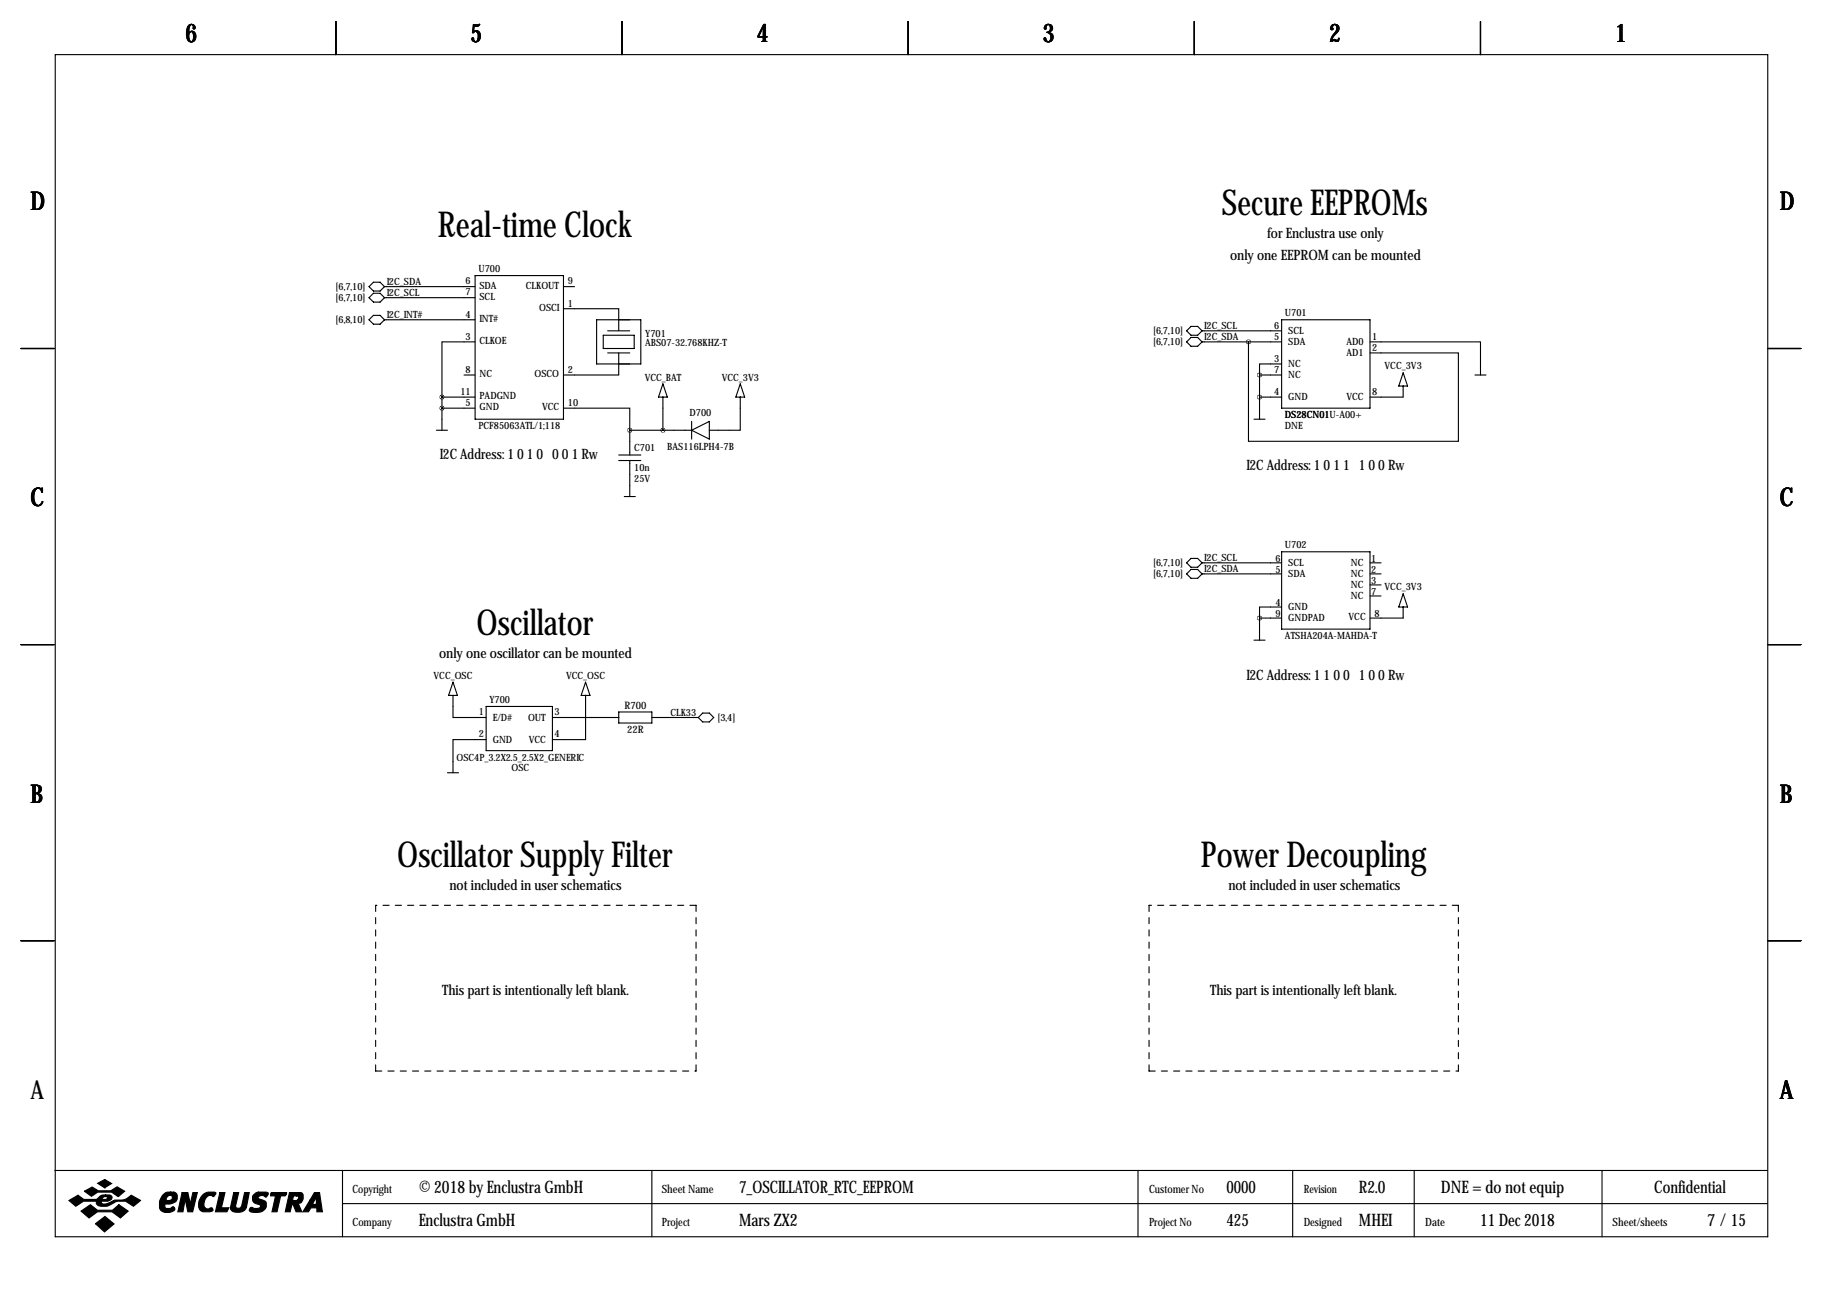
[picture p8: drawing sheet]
<svg xmlns="http://www.w3.org/2000/svg" width="419mm" height="297mm" viewBox="0 0 419 297" stroke-linecap="round" stroke-linejoin="round" font-family="sans-serif">
<g fill="none" stroke="#000" stroke-width=".25">
<path d="M12.7 12.6h393.7v271.7h-393.7zM77.2 4.9v7.7M143 4.9v7.7M208.8 4.9v7.7M274.6 4.9v7.7M340.4 4.9v7.7M84.8 73.5l1.1-1h1.5l1 1-1 1h-1.5zM84.8 65.9l1.1-1h1.5l1 1-1 1h-1.5zM85.9 67.4h1.5l1 1-1 1.1h-1.5l-1.1-1.1zM88.4 73.5h20.8M88.4 65.9h20.8M88.4 68.4h20.8"/>
<path d="M109.2 78.6h-7.6v12.7M109.2 63.4h20.3v33h-20.3zM129.5 71h12.7v5.1M129.5 65.9h2.6M137.2 73.5h10.1v10.2h-10.1zM138.7 77.1h7.1v3h-7.1zM139.7 76.1h5.1M273.8 75h1.5l1.1 1.1-1.1 1h-1.5l-1-1zM273.8 77.6h1.5l1.1 1-1.1 1h-1.5l-1-1zM276.4 76.1h18.2M276.4 78.6h18.2M287 78.6v22.9h48.3v-20.4h-20.3"/>
<path d="M294.6 73.5h20.4v20.3h-20.4zM315 78.6h25.4v7.6M4.8 80.1h7.6M100.3 98.9h2.6M101.6 93.8h7.6M101.6 91.3h7.6M101.6 91.3v7.6M106.7 86.2h2.5M129.5 93.8h15.3v5.1M139.7 81.1h5.1M142.2 81.1v5.1h-12.7M144.8 98.9h14.2"/>
<path d="M144.8 98.9v5.7M152.4 88.3l1 3h-2zM152.4 91.3v7.6M159 96.9v4.1M159 98.9l4.1-2v4.1zM170.2 91.3v7.6h-7.1M170.2 88.3l1 3h-2zM288.3 96.4h2.5M289.6 86.2h5M289.6 91.3h5M289.6 86.2v10.2M294.6 83.7h-5v2.5"/>
<path d="M322.6 88.8v2.5h-7.6M322.6 85.7l1 3.1h-2zM339.1 86.2h2.5M406.4 80.1h7.6M142.2 104.6h5.1M142.2 105.9h5.1M143.5 114.2h2.5M144.8 105.9v8.3M273.8 128.4h1.5l1.1 1-1.1 1h-1.5l-1-1zM273.8 130.9h1.5l1.1 1-1.1 1.1h-1.5l-1-1.1zM276.4 129.4h18.2M276.4 131.9h18.2"/>
<path d="M294.6 139.6h-5v2.5M294.6 126.9h20.4v17.7h-20.4zM315 129.4h2.5M315 131.9h2.5M315 134.5h2.5M315 137h2.5M322.6 136.5l1 3.1h-2zM322.6 139.6v2.5h-7.6M4.8 148.2h7.6M104.1 159.9v5.1h7.7M104.1 156.8l1.1 3.1h-2.1zM134.6 159.9v10.1h-7.6"/>
<path d="M134.6 156.8l1 3.1h-2zM288.3 147.2h2.5M289.6 142.1h5M289.6 142.1v5.1M406.4 148.2h7.6M102.9 177.7h2.5M111.8 170h-7.7v7.7M111.8 162.4h15.2v10.2h-15.2zM127 165h15.2M142.2 163.7h7.7v2.5h-7.7zM149.9 165h10.6M161.5 163.9h1.6l1 1.1-1 1h-1.6l-1-1z"/>
<path d="M4.8 216.3h7.6M406.4 216.3h7.6M12.6 269.1h393.7M78.7 269.1v15.2M78.7 276.7h327.6M149.9 269.1v15.2M261.6 269.1v15.2M297.2 269.1v15.2M325.1 269.1v15.2M368.3 269.1v15.2"/>
</g>
<g fill="#000" stroke="#000" stroke-width=".25">
<path d="M15.8 276l2.1-1.2 1.4 1h2.8l.3-.2a1.77 1.77 0 0 1 1.9-.9v.4l-.6 .2-.2 .5h.9l.3-.6-.4-.1v-.4h.9a.59 .59 0 0 1 .6 .7l-.2 .4-.8 .4h-1.4l-.1 .1 .1 .4a3.2 3.2 0 0 0 2.7-.7l.3-.1a4 4 0 0 0 3.8-1.1l2.1 1.2-1.6 1.3a4 4 0 0 0-5.5-.2 2.66 2.66 0 0 1-2.9-.2l-.1-.7h-3l-1.8 1.1zM19.4 273.9l1.8-1 1.4 .9h2.9l1.4-.9 1.8 1-1.5 1.2-1.5-1h-3.2l-1.5 .9zM22.5 272l1.6-.8 1.6 .9-1.6 1zM18.6 278.4l2.2-1.4 1.6 1.2h3.5l1.4-1.2 2.2 1.4-1.8 1.6-1.9-1.4h-3.4l-1.9 1.4zM37.4 274.7a1.75 1.75 0 0 1 1.8-.6v.7a.82 .82 0 0 0-.8 1.2h.6a.6 .6 0 0 0 .6-.5 .6 .6 0 0 0-.4-.7v-.7h.8l.5 .3a1.61 1.61 0 0 1 0 1.7 1.61 1.61 0 0 1-1.5 .7h-1v.9l.2 .1h.9l.7-.4 .4 .4a1.06 1.06 0 0 1-1.3 1 1.82 1.82 0 0 1-2.2-1.1 3.5 3.5 0 0 1 .7-3zM41.9 274.2h1.3l.5 2.6 .6-2.6h1.1l-1.1 4.4h-1.1l-.6-2.9-.5 2.9h-1.2zM46.7 274.6a2.78 2.78 0 0 1 2.9-.4l-.4 .9a1.32 1.32 0 0 0-2.1 .8l-.2 .8a.98 .98 0 0 0 1.1 1.2 .55 .55 0 0 1 .6-.2 .55 .55 0 0 1 .4 .6l-.7 .3-1.8-.1a1.79 1.79 0 0 1-.8-2.3zM50.5 274.2h1.2l-.8 3.5h1.7l-.4 .9h-2.7zM53.7 274.2h1.2l-.7 3.1a.73 .73 0 0 0 .7 .5 .73 .73 0 0 0 .7-.6l.6-3h1.1l-.7 3.4a2.28 2.28 0 0 1-3.6 .4v-.4zM58.3 274.7l.8-.6h2.1l.5 .2v.2l-.6 .7a.96 .96 0 0 0-1-.4 .96 .96 0 0 0-.8 .6l1.7 .8a1.71 1.71 0 0 1-.1 1.8 1.71 1.71 0 0 1-1.7 .8l-1.4-.2a.51 .51 0 0 1-.4-.7 .51 .51 0 0 1 .8-.2l1 .1a.52 .52 0 0 0 .6-.2 .52 .52 0 0 0-.2-.7 1.39 1.39 0 0 1-1.4-.6 1.39 1.39 0 0 1 .1-1.6zM62.2 274.4l.2-.2h3.5l-.1 .4-.3 .3h-1l-.8 3.7h-1.2l.8-3.7h-1.1zM66.5 274.2h1.7v.7h-.7l-.2 1.1h.9l.3-.3a.44 .44 0 0 0 .1-.5 .44 .44 0 0 0-.4-.3v-.7h1l.3 .2 .2 .3v.9a1.03 1.03 0 0 1-1.2 1l.9 2h-1.3l-.8-1.8h-.1l-.5 1.8h-1.1z"/>
<path d="M72.3 274.2h1.2l.6 4.4h-1.3v-.9h-1.3l-.6 .9h-1.3l1.7-2.7h1l-.4 .8 .2 .2h.4l.2-.2v-1.5l-.4 .7h-1zM21.9 281.3l2.2-1.6 2.1 1.7-2.2 1.8z"/>
</g>
<path d="M86.4 208.1v38.1M160 208.1h-73.6M264.2 208.1v38.1M335.3 208.1h-71.1M86.4 246.2h73.6M160 246.2v-38.1M264.2 246.2h71.1M335.3 246.2v-38.1" fill="none" stroke="#000" stroke-width=".25" stroke-dasharray="1.4 1.4"/>
<path d="M289.5 91.3a.05 .05 0 0 0 .1 0 .05 .05 0 0 0-.1 0zM287 78.6a.05 .05 0 0 0 .1 0 .05 .05 0 0 0-.1 0zM289.5 86.2a.05 .05 0 0 0 .1 0 .05 .05 0 0 0-.1 0zM289.5 142.1a.05 .05 0 0 0 .1 0 .05 .05 0 0 0-.1 0zM144.7 98.9a.05 .05 0 0 0 .1 0 .05 .05 0 0 0-.1 0z" fill="#000" stroke="#000" stroke-width="1"/>
<g font-size="8.2">
<text x="280.9" y="49.4">Secure EEPROMs</text>
<text x="100.7" y="54.5">Real-time Clock</text>
<text x="109.6" y="145.9">Oscillator</text>
<text x="91.3" y="199.2">Oscillator Supply Filter</text>
<text x="276.1" y="199.2">Power Decoupling</text>
</g>
<g font-size="5.9">
<text x="42.7" y="9.8">6</text>
<text x="108.2" y="9.8">5</text>
<text x="174" y="9.8">4</text>
<text x="239.8" y="9.8">3</text>
<text x="305.6" y="9.8">2</text>
<text x="371.3" y="9.8">1</text>
<text x="7" y="48.4">D</text>
<text x="409.2" y="48.4">D</text>
<text x="7" y="116.4">C</text>
<text x="409.2" y="116.4">C</text>
<text x="7" y="184.5">B</text>
<text x="409.2" y="184.5">B</text>
<text x="7" y="252.6">A</text>
<text x="409.2" y="252.6">A</text>
</g>
<g font-size="4">
<text x="96.3" y="274.2">© 2018 by Enclustra GmbH</text>
<text x="169.9" y="274.2">7_OSCILLATOR_RTC_EEPROM</text>
<text x="281.9" y="274.2">0000</text>
<text x="312.4" y="274.2">R2.0</text>
<text x="331.3" y="274.2">DNE = do not equip</text>
<text x="380.3" y="274.2">Confidential</text>
<text x="96.3" y="281.8">Enclustra GmbH</text>
<text x="169.9" y="281.8">Mars ZX2</text>
<text x="281.9" y="281.8">425</text>
<text x="312.4" y="281.8">MHEI</text>
<text x="340.3" y="281.8">11 Dec 2018</text>
<text x="392.5" y="281.8">7 /15</text>
</g>
<g font-size="3.3">
<text x="282.8" y="59.8">only one EEPROM can be mounted</text>
<text x="291.3" y="54.7">for Enclustra use only</text>
<text x="101.1" y="105.5">I2C Address: 1 0 1 0 0 0 1 Rw</text>
<text x="286.6" y="108.1">I2C Address: 1 0 1 1 1 0 0 Rw</text>
<text x="100.9" y="151.2">only one oscillator can be mounted</text>
<text x="286.6" y="156.3">I2C Address: 1 1 0 0 1 0 0 Rw</text>
<text x="103.3" y="204.6">not included in user schematics</text>
<text x="282.4" y="204.6">not included in user schematics</text>
<text x="101.7" y="228.7">This part is intentionally left blank.</text>
<text x="278.2" y="228.7">This part is intentionally left blank.</text>
</g>
<g font-size="2.6">
<text x="81" y="274.2">Copyright</text>
<text x="152.1" y="274.2">Sheet Name</text>
<text x="264.2" y="274.2">Customer No</text>
<text x="299.7" y="274.2">Revision</text>
<text x="81" y="281.8">Company</text>
<text x="152.1" y="281.8">Project</text>
<text x="264.2" y="281.8">Project No</text>
<text x="299.7" y="281.8">Designed</text>
<text x="327.7" y="281.8">Date</text>
<text x="370.7" y="281.8">Sheet/sheets</text>
</g>
<g font-size="2.4">
<text x="143.6" y="162.9">R700</text>
<text x="144.2" y="168.6">22R</text>
</g>
<g font-size="2.3">
<text x="88.9" y="65.5">I2C_SDA</text>
<text x="107" y="65.4">6</text>
<text x="110" y="62.6">U700</text>
<text x="130.6" y="65.4">9</text>
<text x="77.2" y="69.2">[6,7,10]</text>
<text x="77.2" y="66.7">[6,7,10]</text>
<text x="88.9" y="68">I2C_SCL</text>
<text x="107" y="67.9">7</text>
<text x="110.2" y="66.4">SDA</text>
<text x="110.2" y="69">SCL</text>
<text x="120.9" y="66.4">CLKOUT</text>
<text x="124" y="71.5">OSCI</text>
<text x="130.6" y="70.5">1</text>
<text x="77.2" y="74.3">[6,8,10]</text>
<text x="88.9" y="73.1">I2C_INT#</text>
<text x="107" y="73">4</text>
<text x="110.2" y="74">INT#</text>
<text x="148.3" y="77.6">Y701</text>
<text x="265.1" y="76.8">[6,7,10]</text>
<text x="276.9" y="75.7">I2C_SCL</text>
<text x="293" y="75.6">6</text>
<text x="295.4" y="72.8">U701</text>
<text x="296.2" y="76.8">SCL</text>
<text x="107" y="78.1">3</text>
<text x="110.2" y="79.1">CLKOE</text>
<text x="148.3" y="79.6">ABS07-32.768KHZ-T</text>
<text x="265.1" y="79.4">[6,7,10]</text>
<text x="276.9" y="78.2">I2C_SDA</text>
<text x="293" y="78.1">5</text>
<text x="293" y="83.2">3</text>
<text x="296.2" y="79.4">SDA</text>
<text x="309.5" y="79.4">AD0</text>
<text x="309.5" y="81.9">AD1</text>
<text x="315.5" y="78.1">1</text>
<text x="315.5" y="80.6">2</text>
<text x="107" y="85.7">8</text>
<text x="110.2" y="86.7">NC</text>
<text x="122.9" y="86.7">OSCO</text>
<text x="130.6" y="85.7">2</text>
<text x="148.2" y="87.5">VCC_BAT</text>
<text x="165.9" y="87.5">VCC_3V3</text>
<text x="293" y="85.7">7</text>
<text x="296.2" y="84.4">NC</text>
<text x="296.2" y="87">NC</text>
<text x="318.3" y="84.9">VCC_3V3</text>
<text x="105.9" y="90.8">11</text>
<text x="107" y="93.3">5</text>
<text x="110.2" y="91.8">PADGND</text>
<text x="110.2" y="94.4">GND</text>
<text x="124.6" y="94.4">VCC</text>
<text x="130.6" y="93.3">10</text>
<text x="158.5" y="95.6">D700</text>
<text x="293" y="90.8">4</text>
<text x="296.2" y="92.1">GND</text>
<text x="309.5" y="92.1">VCC</text>
<text x="315.5" y="90.8">8</text>
<text x="110" y="98.7">PCF85063ATL/1;118</text>
<text x="295.4" y="96.1">DS28CN01</text>
<text x="295.4" y="96.1">DS28CN01U-A00+</text>
<text x="295.4" y="98.7">DNE</text>
<text x="145.8" y="103.7">C701</text>
<text x="153.4" y="103.5">BAS116LPH4-7B</text>
<text x="145.8" y="108.3">10n</text>
<text x="145.8" y="110.9">25V</text>
<text x="265.1" y="130.2">[6,7,10]</text>
<text x="276.9" y="129">I2C_SCL</text>
<text x="276.9" y="131.5">I2C_SDA</text>
<text x="293.2" y="129.1">6</text>
<text x="293.2" y="131.7">5</text>
<text x="295.4" y="126.1">U702</text>
<text x="296.2" y="130.2">SCL</text>
<text x="310.5" y="130.2">NC</text>
<text x="315.2" y="129.1">1</text>
<text x="315.2" y="131.7">2</text>
<text x="265.1" y="132.7">[6,7,10]</text>
<text x="296.2" y="132.7">SDA</text>
<text x="310.5" y="132.7">NC</text>
<text x="310.5" y="135.2">NC</text>
<text x="310.5" y="137.8">NC</text>
<text x="315.2" y="134.2">3</text>
<text x="315.2" y="136.8">7</text>
<text x="318.3" y="135.7">VCC_3V3</text>
<text x="293.2" y="139.3">4</text>
<text x="293.2" y="141.8">9</text>
<text x="296.2" y="140.3">GND</text>
<text x="296.2" y="142.9">GNDPAD</text>
<text x="310" y="142.6">VCC</text>
<text x="316" y="141.8">8</text>
<text x="295.4" y="146.9">ATSHA204A-MAHDA-T</text>
<text x="99.7" y="156.1">VCC_OSC</text>
<text x="112.5" y="161.7">Y700</text>
<text x="130.1" y="156.1">VCC_OSC</text>
<text x="110.1" y="164.5">1</text>
<text x="113.3" y="165.7">E/D#</text>
<text x="121.4" y="165.7">OUT</text>
<text x="127.5" y="164.5">3</text>
<text x="154.1" y="164.6">CLK33</text>
<text x="164.9" y="165.7">[3,4]</text>
<text x="110.1" y="169.5">2</text>
<text x="113.3" y="170.8">GND</text>
<text x="121.6" y="170.8">VCC</text>
<text x="127.5" y="169.5">4</text>
<text x="105" y="174.9">OSC4P_3.2X2.5_2.5X2_GENERIC</text>
<text x="117.6" y="177.2">OSC</text>
</g>
</svg>
